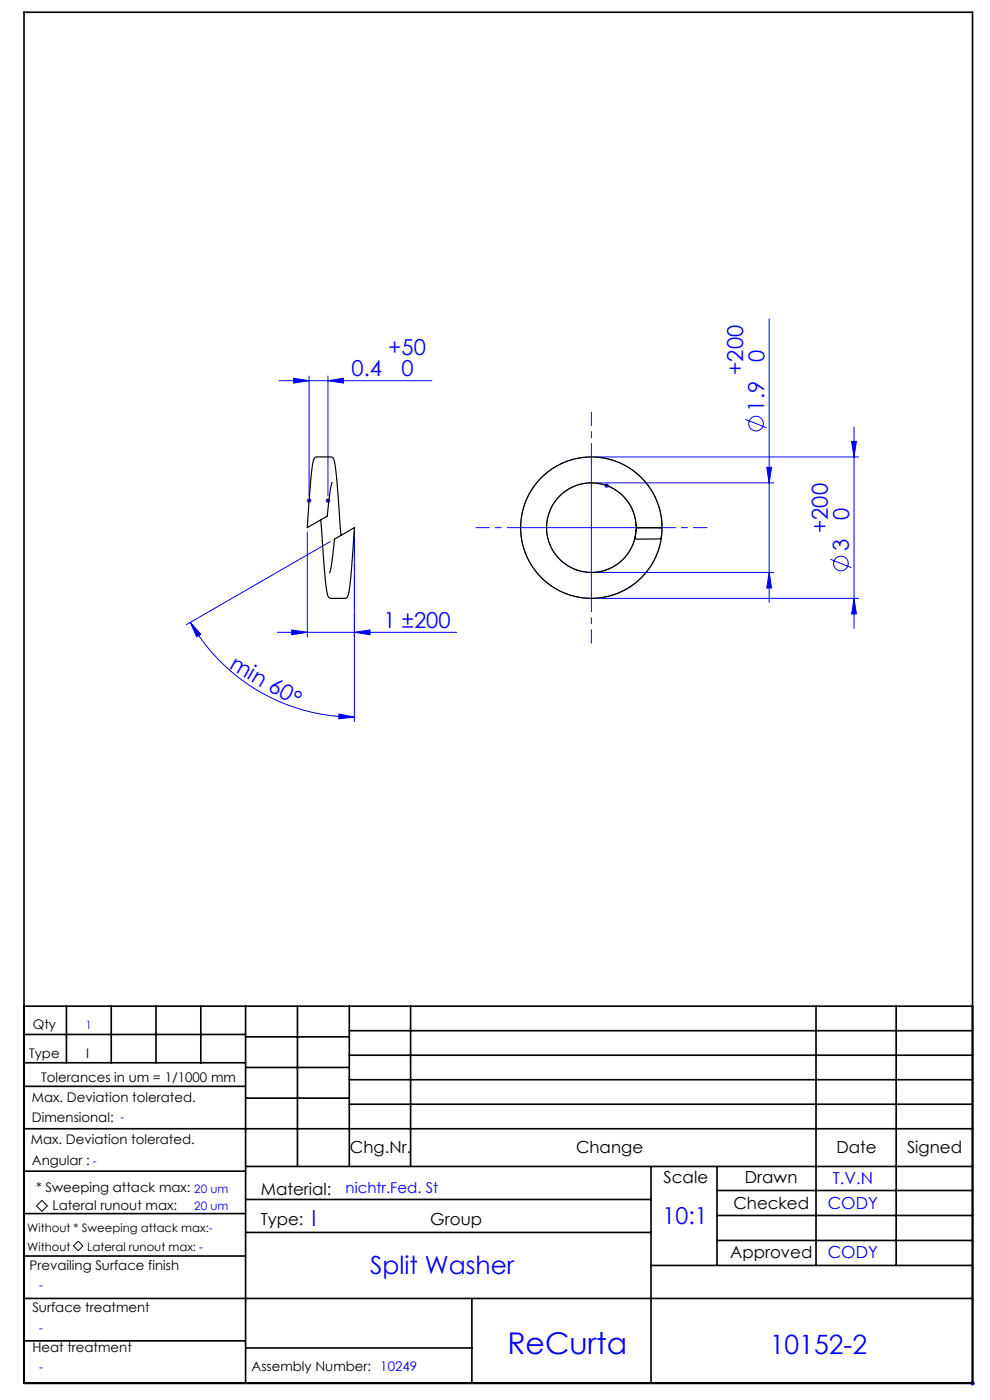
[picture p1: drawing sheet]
<svg xmlns="http://www.w3.org/2000/svg" width="210mm" height="297mm" viewBox="0 0 210 297" stroke-linecap="round" stroke-linejoin="round" font-family="sans-serif">
<g fill="none" stroke="#00f" stroke-width=".21">
<path d="M65.6 79.8v25.4M69.6 79.8v25.4M163.2 67.7v60.1M59.2 80.8h32.4M62.3 80.3l3.3 .5-3.3 .5zM69.6 80.8l3.3-.5v1zM125.4 96.9v30M126.4 96.9h55.8M158.2 89l4.4 1.8M162.6 99.1h1.1l-.5 3.3zM180.6 93.6h1.1l-.5 3.3zM181.2 90.6v42.7"/>
<path d="M65.1 106.2h1M65.2 112.9v22.2M65.2 105.9l.7 .7M65.6 105.7v1M65.9 105.9l-.7 .7M69.1 106.2h1M69.2 105.9l.7 .7M69.6 105.7v1M69.9 105.9l-.7 .7M70.1 114.9l-30.6 17.6M75.2 112.9v40.2M110.4 111.9h30"/>
<path d="M126.4 102.4h37.8M128.2 103h1M128.3 102.7l.8 .7M128.7 102.5v1M129.1 102.7l-.8 .7M176.2 118.6l4.4 1.8M40.4 132l2.2 2.5-.9 .6zM40.4 132a40.2 40.2 0 0 0 34.8 20.1M58.8 134.1h38.1M61.9 133.6l3.3 .5-3.3 .6zM75.2 134.1l3.3-.5v1.1zM126.4 126.9h55.8"/>
<path d="M126.4 121.4h37.8M163.2 121.4l.5 3.3h-1.1zM181.2 126.9l.5 3.3h-1.1zM71.9 151.5l3.3 .6-3.3 .4zM205.8 293.5h1M205.9 293.1l.7 .7M206.3 293v1M206.6 293.1l-.7 .7"/>
<circle cx="160.4" cy="89.9" r="1.56"/>
<circle cx="125.4" cy="111.9" r="15"/>
<circle cx="125.4" cy="111.9" r="9.5"/>
<circle cx="178.4" cy="119.5" r="1.56"/>
</g>
<path d="M8.9 254.7l1.2 1.1-1.2 1.2-1.2-1.2zM15.6 264.3l1-1 1 1-1 1z" fill="none" stroke="#000" stroke-width=".21"/>
<path d="M125.4 96.9v-9.5M110.4 111.9h-9.5M140.4 111.9h9.5M125.4 126.9v9.5" fill="none" stroke="#00f" stroke-width=".21" stroke-dasharray="15.2 1.3 1.3 1.3" stroke-dashoffset="12.4"/>
<g fill="none" stroke="#000" stroke-width=".35">
<path d="M5.1 2.6h201.2v290.9h-201.2zM5.1 213.5h201.2M5.1 219.5h47M14.1 213.5v12M23.6 213.5v12M33.1 213.5v12M42.6 213.5v12M52.1 213.5v80M52.1 220h22M63.1 213.5v34M74.1 218.7h132.2M74.1 213.5v34"/>
<path d="M87.1 213.5v34M173.1 213.5v55M190.1 213.5v55M5.1 239.5h201.2M5.1 230.5h47M5.1 225.5h47M52.1 226.5h22M52.1 233h22M74.1 223.9h132.2M74.1 229.1h132.2M74.1 234.3h132.2M5.1 257.5h47"/>
<path d="M5.1 248.5h47M52.1 247.5h154.2M52.1 254.5h86M138.1 247.5v46M152.1 247.5v21M152.1 252.6h54.2M152.1 257.9h54.2M5.1 275.5h201.2M5.1 266.5h47M52.1 261.5h86M100.1 275.5v18M138.1 268.5h68.2"/>
<path d="M152.1 263.2h54.2M5.1 284.5h47M52.1 286h48"/>
</g>
<path d="M75.2 111.9v17.2" fill="none" stroke="#00f" stroke-width=".21" stroke-dasharray="15.2 1.3 1.3 1.3" stroke-dashoffset="8.6"/>
<g fill="#00f">
<path d="M181.2 126.9l.5 3.3h-1.1zM180.6 93.6h1.1l-.5 3.3z"/>
<path d="M163.2 121.4l.5 3.3h-1.1zM162.6 99.1h1.1l-.5 3.3z"/>
<path d="M40.4 132l2.2 2.5-.9 .6zM71.9 151.5l3.3 .6-3.3 .4z"/>
<path d="M62.3 80.3l3.3 .5-3.3 .5zM69.6 80.8l3.3-.5v1z"/>
<path d="M61.9 133.6l3.3 .5-3.3 .6zM75.2 134.1l3.3-.5v1.1z"/>
</g>
<path d="M68 110.3l1.2 14.3a2.69 2.69 0 0 0 .9 2.3h1.9a1.77 1.77 0 0 0 1.7-.3 21.5 21.5 0 0 0 .9-6.2l.6-8.5M70.4 102.3l-.4 2.2-.6 5-4.2 2.4 .2-3.7a54.6 54.6 0 0 1 1.3-11 1.71 1.71 0 0 1 1.7-.3h1.4a1.07 1.07 0 0 1 1.2 1.3l.5 4.5 .8 10.9M75.2 111.9l-4.3 2.5-.2 2.2a18.9 18.9 0 0 1-.8 4.9M75.2 111.9h.1M134.9 112.5v.2M135 112.1l.4-.2h4.6l.4 .3-.1 1.8-.3 .3-4.9 .1a.32 .32 0 0 1-.3-.1 .32 .32 0 0 1-.1-.4zM135.4 111.9l-.5-.2-.1-1.2a9.5 9.5 0 0 0-2.9-5.5l-2.1-1.5a9.5 9.5 0 0 0-5.1-1l-1.9 .3a9.5 9.5 0 0 0-4.9 3.4l-.7 .9a9.5 9.5 0 0 0 5.1 13.8 9.5 9.5 0 0 0 12.5-7.6M139.9 111.9l.4-.1a3.3 3.3 0 0 0 0-2.1 15 15 0 0 0-17.9-12.4 15 15 0 0 0-11.4 18.5 15 15 0 0 0 6.1 8.6l.8 .5a15 15 0 0 0 9.4 1.9l2.6-.6a15 15 0 0 0 10.4-12.1M140.3 113.8v.2" fill="none" stroke="#000" stroke-width=".25"/>
<text font-size="6.3" fill="#00f" x="107.6" y="287.3">ReCurta</text>
<text font-size="5.6" fill="#00f" x="163.3" y="287.2">10152-2</text>
<text font-size="5.3" fill="#00f" x="78.5" y="270.3">Split Washer</text>
<text font-size="4.9" fill="#00f" x="140.6" y="259.7">10:1</text>
<g font-size="4.7" fill="#00f">
<text x="82.3" y="75.2">+50</text>
<text x="162.1" y="76.7" transform="rotate(-90 162.1 76.7)">0</text>
<text x="74.6" y="79.7">0.4</text>
<text x="85.2" y="79.8">0</text>
<text x="157.6" y="79.5" transform="rotate(-90 157.6 79.5)">+200</text>
<text x="162.1" y="87.3" transform="rotate(-90 162.1 87.3)">1.9</text>
<text x="175.6" y="113.1" transform="rotate(-90 175.6 113.1)">+200</text>
<text x="180.1" y="110.3" transform="rotate(-90 180.1 110.3)">0</text>
<text x="180.1" y="117" transform="rotate(-90 180.1 117)">3</text>
<text x="81.4" y="133.1">1 ±200</text>
<text x="48.5" y="141.7" transform="rotate(30 48.5 141.7)">min 60°</text>
<text x="66.1" y="260">I</text>
</g>
<g font-size="3.5">
<text x="74.2" y="244.7">Chg.Nr.</text>
<text x="122.2" y="244.7">Change</text>
<text x="177.4" y="244.7">Date</text>
<text x="192.4" y="244.7">Signed</text>
<text x="140.8" y="250.9">Scale</text>
<text x="158" y="250.9">Drawn</text>
<text x="55.3" y="253.5">Material:</text>
<text x="155.6" y="256.4">Checked</text>
<text x="55.3" y="259.8">Type:</text>
<text x="91.3" y="259.8">Group</text>
<text x="154.9" y="266.9">Approved</text>
</g>
<g font-size="3.5" fill="#00f">
<text x="176.6" y="251.1">T.V.N</text>
<text x="175.6" y="256.6">CODY</text>
<text x="175.6" y="267">CODY</text>
</g>
<text font-size="3.2" fill="#00f" x="73.3" y="253.1">nichtr.Fed. St</text>
<g font-size="2.8">
<text x="7" y="218.4">Qty</text>
<text x="6.2" y="224.5">Type</text>
<text x="18.2" y="224.5">I</text>
<text x="6.8" y="233.7">Max. Deviation tolerated.</text>
<text x="8.8" y="229.4">Tolerances in um = 1/1000 mm</text>
<text x="6.8" y="238.1">Dimensional:</text>
<text x="6.6" y="242.8">Max. Deviation tolerated.</text>
<text x="6.8" y="247.1">Angular :</text>
<text x="7.6" y="252.9">* Sweeping attack max:</text>
<text x="11.2" y="256.7">Lateral runout max:</text>
<text x="6.3" y="269.5">Prevailing Surface finish</text>
<text x="6.9" y="278.3">Surface treatment</text>
<text x="6.9" y="286.7">Heat treatment</text>
<text x="53.4" y="290.9">Assembly Number: 10249</text>
</g>
<g font-size="2.5" fill="#00f">
<text x="18.1" y="218.3">1</text>
<text x="25.5" y="237.9">-</text>
<text x="19.7" y="247.1">-</text>
<text x="41.2" y="253.1">20 um</text>
<text x="41.2" y="256.6">20 um</text>
<text x="8.3" y="273.4">-</text>
<text x="8.3" y="282.6">-</text>
<text x="8.3" y="290.9">-</text>
</g>
<g font-size="2.5">
<text x="5.8" y="261.4">Without * Sweeping attack max:-</text>
<text x="5.8" y="265.4">Without</text>
<text x="18.5" y="265.3">Lateral runout max: -</text>
</g>
</svg>
